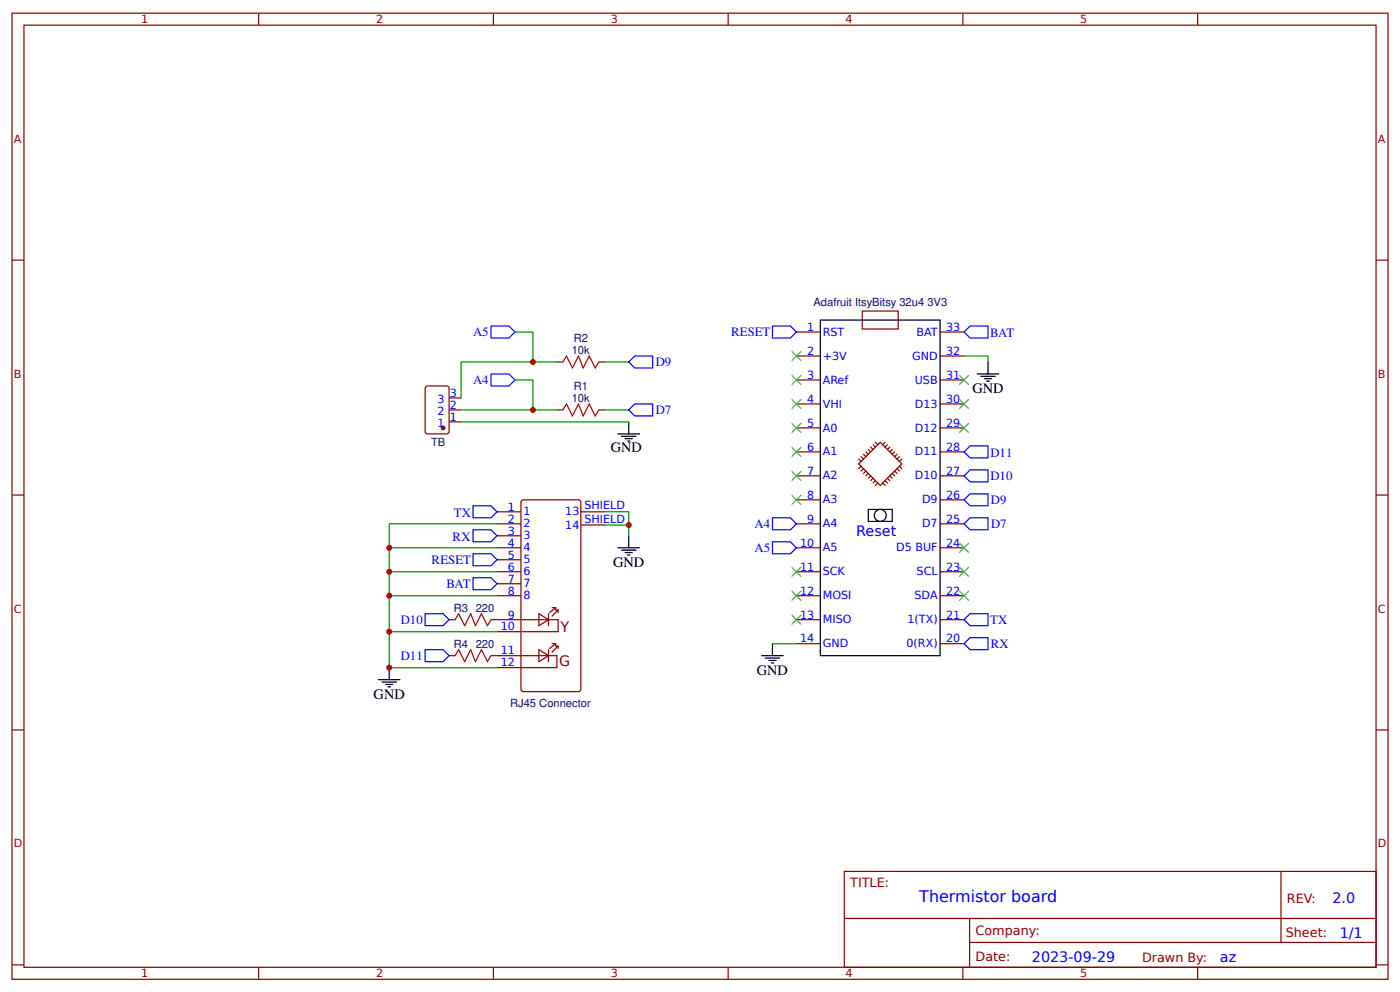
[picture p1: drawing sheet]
<svg xmlns="http://www.w3.org/2000/svg" width="309mm" height="219mm" viewBox="0 0 309 219" stroke-linecap="round" stroke-linejoin="round" font-family="sans-serif">
<g fill="none" stroke="#800" stroke-width=".26">
<path d="M2.6 2.9h304.1v213.3h-304.1zM5.3 5.6h298.7v207.9h-298.7zM57.1 2.9v2.7M109 2.9v2.7M160.9 2.9v2.7M212.7 2.9v2.7M264.6 2.9v2.7M2.6 57.4h2.7M304 57.4h2.7M123 79.9h1.4M132.3 79.9h1.3M175.9 73.3h5.3"/>
<path d="M175.9 78.6h5.3M190.5 68.7h7.9v3.9h-7.9zM207.7 73.3h5.3M207.7 78.6h5.3M94 85.5l.5-.3h4.2l.4 .3 .1 9.7-.2 .5-4.5 .1-.5-.3zM99.2 90.5h2.7M99.2 93.1h2.7M99.2 87.8h2.7M123 90.5h1.4M132.3 90.5h1.3M175.9 83.9h5.3M175.9 89.2h5.3"/>
<path d="M175.9 94.5h5.3M175.9 99.7h5.3M191.3 99.7l.5 .6M191.8 99.2l.6 .5M192.4 98.7l.5 .5M192.9 98.2l.5 .5M193.4 97.6l.5 .6M195.5 97.6l-.5 .6M195.5 98.7l-1-1.1-4.8 4.8 2.7 2.6M195.5 98.7l3.7 3.7-4.7 4.8-2.1-2.2M196.1 98.2l-.6 .5M196.6 98.7l-.5 .5"/>
<path d="M197.1 99.2l-.5 .5M197.6 99.7l-.5 .6M207.7 83.9h5.3M207.7 89.2h5.3M207.7 94.5h5.3M207.7 99.7h5.3M2.6 109.3h2.7M109.8 115.6h5.3M109.8 113h5.3M109.8 118.3h5.3M115.4 110.4l12.4-.1 .5 .3v41.5l-.2 .5-12.5 .1-.4-.3-.1-41.5zM128.3 113h5.3"/>
<path d="M128.3 115.9h5.3M175.9 105h5.3M175.9 110.3h5.3M175.9 115.6h5.3M189.7 101.3l.5 .6M190.2 102.9l-.5 .6M190.2 100.8l.6 .5M190.8 103.5l-.6 .5M190.8 100.3l.5 .5M191.3 104l-.5 .5M191.8 104.5l-.5 .5M192.4 105l-.6 .6"/>
<path d="M192.9 105.6l-.5 .5M193.4 106.1l-.5 .5M193.9 106.6l-.5 .6M195 106.6l.5 .6M195.5 106.1l.6 .5M196.1 105.6l.5 .5M196.6 105l.5 .6M197.1 104.5l.5 .5M197.6 104l.6 .5M198.2 100.3l-.6 .5M198.2 103.5l.5 .5M198.7 100.8l-.5 .5"/>
<path d="M198.7 102.9l.5 .6M199.2 101.3l-.5 .6M207.7 105h5.3M207.7 110.3h5.3M207.7 115.6h5.3M304 109.3h2.7M99.2 136.8h1.3M108.5 136.8h6.6M109.8 120.9h5.3M109.8 126.2h5.3M109.8 131.5h5.3M109.8 139.4h5.3"/>
<path d="M109.8 123.6h5.3M109.8 128.9h5.3M115.4 136.8h7.9v2.6h-7.9M119.1 135.5l2.1 1.3-2.1 1.3zM121.2 135.5v2.6M122 134.1h.8M122.8 134.1l-1.4 1.1M122.8 134.1v.6h.5M123.3 134.7v.5M123.3 134.7l-1.3 1.3M175.9 120.9h5.3M175.9 126.2h5.3"/>
<path d="M175.9 131.5h5.3M175.9 136.8h5.3M207.7 120.9h5.3M207.7 126.2h5.3M207.7 131.5h5.3M207.7 136.8h5.3M99.2 144.7h1.3M108.5 144.7h14.5v2.7h-13.2M119.1 143.4l2.1 1.3-2.1 1.3zM121.2 143.4v2.6M122 142.1h.8M122.8 142.1v.5h.5"/>
<path d="M122.8 142.1l-1.4 1M123.3 142.6v.5M123.3 142.6l-1.3 1.3M175.9 142.1h5.3M207.7 142.1h5.3M2.6 161.1h2.7M304 161.1h2.7M186.5 192.4h117.5v21.1h-117.5zM283 192.4v15.6M2.6 213h2.7M57.1 213.5v2.7M109 213.5v2.7"/>
<path d="M160.9 213.5v2.7M186.6 202.7h117.3M212.7 213.5v2.7M214.2 208h89.7M214.2 202.7v10.6M264.6 213.5v2.7M304 213h2.7"/>
</g>
<path d="M124.4 79.9l.7-1.3 1.4 2.6 1.3-2.6 1.1 2.6 1.3-2.6 1.3 2.6 .8-1.3M124.4 90.5l.7-1.3 1.4 2.6 1.3-2.6 1.1 2.6 1.3-2.6 1.3 2.6 .8-1.3M100.5 136.8l.8-1.3 1.4 2.6 1.3-2.6 1 2.6 1.4-2.6 1.3 2.6 .8-1.3M100.5 144.7l.8-1.3 1.4 2.6 1.3-2.6 1 2.6 1.4-2.6 1.3 2.6 .8-1.3" fill="none" stroke="#a00000" stroke-width=".26"/>
<g fill="none" stroke="#080" stroke-width=".26">
<path d="M113.8 73.3h3.9v6.6M123 79.9h-21.1v7.9M133.6 79.9h5.3M213 78.6h5.3v1.3M101.9 90.5h21.1M101.9 93.1h37M113.8 83.9h3.9v6.6M133.6 90.5h5.3M109.8 115.6h-23.8v5.3M133.6 113h5.3v5.3M133.6 115.9h5.3M109.8 139.4h-23.8v8h23.8"/>
<path d="M109.8 131.5h-23.8v7.9M109.8 126.2h-23.8v5.3M109.8 120.9h-23.8v5.3M170.7 142.1h5.2"/>
</g>
<g fill="none" stroke="#000" stroke-width=".26">
<path d="M181.2 70.6h26.5v74.1h-26.5zM218.3 79.9v2.6M136.5 95.8h4.8M137.3 96.3h3.2M138.1 96.8h1.6M138.6 97.4h.6M138.9 93.1v2.7M215.9 82.5h4.8M216.7 83.1h3.2M217.5 83.6h1.6M218 84.1h.5M138.9 118.3v2.6"/>
<path d="M191.8 112.4h5.3v2.7h-5.3zM136.5 120.9h4.8M137.3 121.4h3.2M138.1 122h1.6M138.6 122.5h.6M83.6 150h4.8M84.4 150.5h3.2M85.2 151.1h1.6M85.7 151.6h.6M86 147.4v2.6M168.3 144.7h4.7M169.1 145.3h3.1"/>
<path d="M169.9 145.8h1.5M170.4 146.3h.5M170.7 142.1v2.6"/>
<circle cx="194.5" cy="113.8" r="1.32"/>
</g>
<circle cx="97.9" cy="94.5" r=".4" fill="#800" stroke="#800" stroke-width=".26"/>
<g fill="none" stroke="#00f" stroke-width=".26">
<path d="M108.5 72h3.9l1.4 1.3-1.4 1.3h-3.9zM138.9 79.9l1.3-1.3h4v2.6h-4zM170.7 72h3.9l1.3 1.3-1.3 1.3h-3.9zM213 73.3l1.3-1.3h4v2.6h-4zM108.5 82.5h3.9l1.4 1.4-1.4 1.3h-3.9zM140.2 89.2h4v2.6h-4l-1.3-1.3zM213 99.7l1.3-1.3h4v2.7h-4zM104.5 111.7h4l1.3 1.3-1.3 1.3h-4zM104.5 116.9h4l1.3 1.4-1.3 1.3h-4zM170.7 119.6h3.9l1.3 1.3-1.3 1.3h-3.9zM170.7 114.3h3.9l1.3 1.3-1.3 1.3h-3.9zM213 115.6l1.3-1.3h4v2.6h-4z"/>
<path d="M213 110.3l1.3-1.3h4v2.7h-4zM213 105l1.3-1.3h4v2.7h-4zM93.9 135.5h4l1.3 1.3-1.3 1.3h-4zM104.5 122.2h4l1.3 1.4-1.3 1.3h-4zM104.5 127.5h4l1.3 1.4-1.3 1.3h-4zM214.3 135.5h4v2.6h-4l-1.3-1.3zM93.9 143.4h4l1.3 1.3-1.3 1.3h-4zM213 142.1l1.3-1.3h4v2.6h-4z"/>
</g>
<g fill="#000" stroke="#3c3" stroke-width=".26">
<path d="M174.9 77.5l2.1 2.1zM177 77.5l-2.1 2.1z"/>
<path d="M174.9 82.8l2.1 2.1zM177 82.8l-2.1 2.1z"/>
<path d="M174.9 88.1l2.1 2.1zM177 88.1l-2.1 2.1z"/>
<path d="M174.9 93.4l2.1 2.1zM177 93.4l-2.1 2.1z"/>
<path d="M174.9 98.7l2.1 2.1zM177 98.7l-2.1 2.1z"/>
<path d="M211.9 82.8l2.1 2.1zM214 82.8l-2.1 2.1z"/>
<path d="M211.9 88.1l2.1 2.1zM214 88.1l-2.1 2.1z"/>
<path d="M211.9 93.4l2.1 2.1zM214 93.4l-2.1 2.1z"/>
<path d="M174.9 104l2.1 2.1zM177 104l-2.1 2.1z"/>
<path d="M174.9 109.3l2.1 2.1zM177 109.3l-2.1 2.1z"/>
<path d="M211.9 119.9l2.1 2.1zM214 119.9l-2.1 2.1z"/>
<path d="M174.9 125.1l2.1 2.2zM177 125.1l-2.1 2.2z"/>
<path d="M174.9 130.4l2.1 2.2zM177 130.4l-2.1 2.2z"/>
<path d="M174.9 135.7l2.1 2.1zM177 135.7l-2.1 2.1z"/>
<path d="M211.9 130.4l2.1 2.2zM214 130.4l-2.1 2.2z"/>
<path d="M211.9 125.1l2.1 2.2zM214 125.1l-2.1 2.2z"/>
</g>
<g fill="#c00">
<circle cx="117.7" cy="79.9" r=".66"/>
<circle cx="117.7" cy="90.5" r=".66"/>
<circle cx="138.9" cy="115.9" r=".66"/>
<circle cx="86" cy="147.4" r=".66"/>
<circle cx="86" cy="139.4" r=".66"/>
<circle cx="86" cy="131.5" r=".66"/>
<circle cx="86" cy="126.2" r=".66"/>
<circle cx="86" cy="120.9" r=".66"/>
</g>
<text font-size="3.5" fill="#00f" x="203.1" y="199.1">Thermistor board</text>
<g font-size="3.2">
<text x="214.8" y="86.8">GND</text>
<text x="134.9" y="99.7">GND</text>
<text x="135.5" y="125.1">GND</text>
<text x="167.2" y="149">GND</text>
<text x="82.5" y="154.3">GND</text>
</g>
<g font-size="3.2" fill="#00f">
<text x="189.2" y="118.3">Reset</text>
<text x="294.4" y="199.3">2.0</text>
<text x="296" y="207">1/1</text>
<text x="228" y="212.3">2023-09-29</text>
<text x="269.5" y="212.3">az</text>
</g>
<g font-size="3.2" fill="#800">
<text x="123.8" y="139.4">Y</text>
<text x="123.6" y="147.1">G</text>
</g>
<g font-size="2.8" fill="#00f">
<text x="104.5" y="74.2">A5</text>
<text x="161.5" y="74.2">RESET</text>
<text x="218.8" y="74.3">BAT</text>
<text x="144.9" y="80.8">D9</text>
<text x="104.5" y="84.8">A4</text>
<text x="144.9" y="91.4">D7</text>
<text x="218.8" y="100.8">D11</text>
<text x="218.8" y="106.1">D10</text>
<text x="218.9" y="111.3">D9</text>
<text x="100" y="119.3">RX</text>
<text x="100.3" y="114">TX</text>
<text x="166.7" y="116.6">A4</text>
<text x="218.9" y="116.5">D7</text>
<text x="95.4" y="124.5">RESET</text>
<text x="166.7" y="121.9">A5</text>
<text x="98.6" y="129.8">BAT</text>
<text x="88.5" y="137.7">D10</text>
<text x="218.7" y="137.7">TX</text>
<text x="218.9" y="143">RX</text>
<text x="88.5" y="145.7">D11</text>
</g>
<g font-size="2.8" fill="#800">
<text x="187.9" y="195.8">TITLE:</text>
<text x="284.3" y="199.3">REV:</text>
<text x="215.5" y="206.4">Company:</text>
<text x="284.1" y="206.9">Sheet:</text>
<text x="215.5" y="212.2">Date:</text>
<text x="252.3" y="212.3">Drawn By:</text>
</g>
<g font-size="2.5" fill="#800">
<text x="31.2" y="5.2">1</text>
<text x="83.1" y="5.2">2</text>
<text x="134.9" y="5.2">3</text>
<text x="186.8" y="5.2">4</text>
<text x="238.7" y="5.2">5</text>
<text x="3" y="31.5">A</text>
<text x="304.4" y="31.5">A</text>
<text x="3" y="83.3">B</text>
<text x="304.4" y="83.3">B</text>
<text x="3" y="135.2">C</text>
<text x="304.4" y="135.2">C</text>
<text x="3" y="187.1">D</text>
<text x="304.4" y="187.1">D</text>
<text x="31.2" y="215.8">1</text>
<text x="83.1" y="215.8">2</text>
<text x="134.9" y="215.8">3</text>
<text x="186.8" y="215.8">4</text>
<text x="238.7" y="215.8">5</text>
</g>
<g font-size="2.5" fill="#000080">
<text x="179.7" y="67.5">Adafruit ItsyBitsy 32u4 3V3</text>
<text x="126.7" y="75.5">R2</text>
<text x="126.3" y="78.1">10k</text>
<text x="126.3" y="88.7">10k</text>
<text x="126.7" y="86.1">R1</text>
<text x="95.2" y="98.4">TB</text>
<text x="100.3" y="135">R3</text>
<text x="105.1" y="135">220</text>
<text x="100.3" y="142.9">R4</text>
<text x="105.1" y="142.9">220</text>
<text x="112.7" y="156.2">RJ45 Connector</text>
</g>
<g font-size="2.5" fill="#00f">
<text x="178.3" y="73">1</text>
<text x="181.8" y="74.1">RST</text>
<text x="202.5" y="74.1">BAT</text>
<text x="209" y="73">33</text>
<text x="178.3" y="78.3">2</text>
<text x="178.3" y="83.6">3</text>
<text x="181.8" y="79.4">+3V</text>
<text x="201.5" y="79.4">GND</text>
<text x="209" y="78.3">32</text>
<text x="209" y="83.6">31</text>
<text x="96.7" y="88.9">3</text>
<text x="99.4" y="87.6">3</text>
<text x="178.3" y="88.9">4</text>
<text x="181.8" y="84.7">ARef</text>
<text x="181.8" y="90">VHI</text>
<text x="202.1" y="84.7">USB</text>
<text x="202.1" y="90">D13</text>
<text x="209" y="88.9">30</text>
<text x="96.7" y="94.2">1</text>
<text x="96.7" y="91.5">2</text>
<text x="99.4" y="92.9">1</text>
<text x="99.4" y="90.2">2</text>
<text x="178.3" y="94.2">5</text>
<text x="181.8" y="95.2">A0</text>
<text x="202.1" y="95.2">D12</text>
<text x="209" y="94.2">29</text>
<text x="178.3" y="99.5">6</text>
<text x="181.8" y="100.5">A1</text>
<text x="202.1" y="100.5">D11</text>
<text x="209" y="99.5">28</text>
<text x="178.3" y="104.8">7</text>
<text x="181.8" y="105.8">A2</text>
<text x="202.1" y="105.8">D10</text>
<text x="209" y="104.8">27</text>
<text x="112.2" y="112.7">1</text>
<text x="115.6" y="113.8">1</text>
<text x="124.9" y="113.8">13</text>
<text x="129.1" y="112.4">SHIELD</text>
<text x="178.3" y="110.1">8</text>
<text x="181.8" y="111.1">A3</text>
<text x="203.7" y="111.1">D9</text>
<text x="209" y="110.1">26</text>
<text x="112.2" y="115.4">2</text>
<text x="112.2" y="118">3</text>
<text x="115.6" y="116.4">2</text>
<text x="115.6" y="119.1">3</text>
<text x="124.9" y="116.7">14</text>
<text x="129.1" y="115.4">SHIELD</text>
<text x="178.3" y="115.4">9</text>
<text x="181.8" y="116.4">A4</text>
<text x="203.7" y="116.4">D7</text>
<text x="209" y="115.4">25</text>
<text x="112.2" y="120.6">4</text>
<text x="112.2" y="123.3">5</text>
<text x="112.2" y="125.9">6</text>
<text x="115.6" y="121.7">4</text>
<text x="115.6" y="124.4">5</text>
<text x="176.8" y="120.6">10</text>
<text x="176.8" y="125.9">11</text>
<text x="181.8" y="121.7">A5</text>
<text x="198" y="121.7">D5 BUF</text>
<text x="209" y="120.6">24</text>
<text x="209" y="125.9">23</text>
<text x="112.2" y="128.6">7</text>
<text x="112.2" y="131.2">8</text>
<text x="115.6" y="127">6</text>
<text x="115.6" y="129.6">7</text>
<text x="176.8" y="131.2">12</text>
<text x="181.8" y="127">SCK</text>
<text x="202.5" y="127">SCL</text>
<text x="209" y="131.2">22</text>
<text x="112.2" y="136.5">9</text>
<text x="115.6" y="132.3">8</text>
<text x="176.8" y="136.5">13</text>
<text x="181.8" y="132.3">MOSI</text>
<text x="181.8" y="137.6">MISO</text>
<text x="200.5" y="137.6">1(TX)</text>
<text x="202.1" y="132.3">SDA</text>
<text x="209" y="136.5">21</text>
<text x="110.6" y="139.2">10</text>
<text x="176.8" y="141.8">14</text>
<text x="181.8" y="142.9">GND</text>
<text x="200.3" y="142.9">0(RX)</text>
<text x="209" y="141.8">20</text>
<text x="110.6" y="144.5">11</text>
<text x="110.6" y="147.1">12</text>
</g>
</svg>
